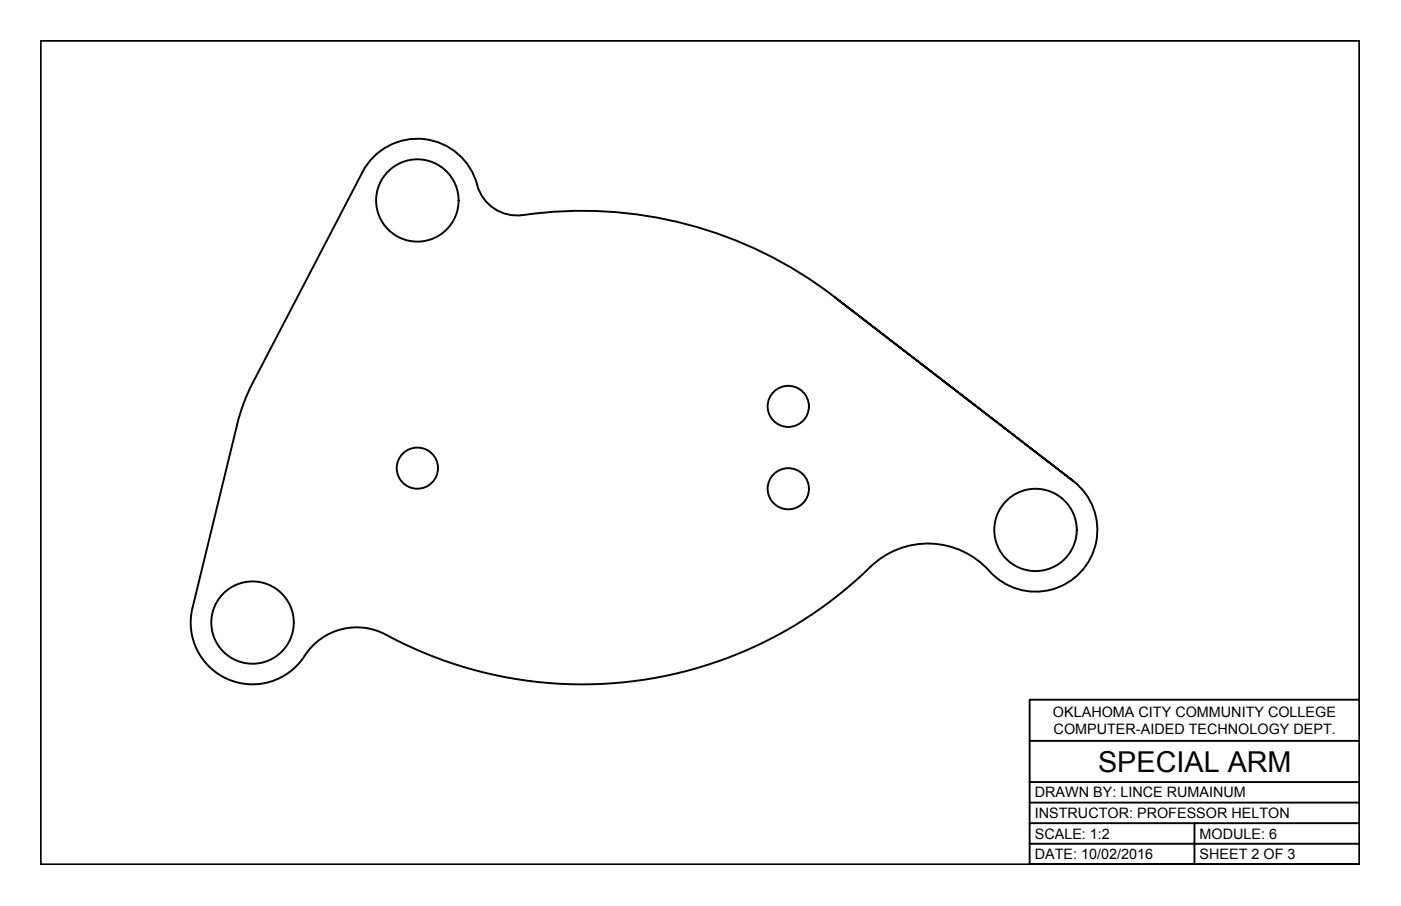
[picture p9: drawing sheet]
<svg xmlns="http://www.w3.org/2000/svg" width="432mm" height="279mm" viewBox="0 0 432 279" stroke-linecap="round" stroke-linejoin="round" font-family="sans-serif">
<!-- layer: Object -->
<g fill="none" stroke="#000" stroke-width=".59">
<path d="M111.7 53a19.1 19.1 0 0 1 19-10.1 19.1 19.1 0 0 1 16.4 14.1M111.7 53.1l-33.8 64.9M147.1 57a12.7 12.7 0 0 0 14.1 9.3 127.1 127.1 0 0 1 95.8 25.1M77.9 118l-2.8 6.3-2 6.6M73.1 130.9l-13.8 56.6a19.1 19.1 0 0 0 11.1 22 19.1 19.1 0 0 0 23.5-7.3M330.8 148.3l-73.8-56.9 73.8 56.9M330.8 148.3a19.1 19.1 0 0 1 1.7 28.7 19.1 19.1 0 0 1-28.6-2 25.4 25.4 0 0 0-35.7-.1 127.2 127.2 0 0 1-150.8 20.1 19.1 19.1 0 0 0-23.5 7.3"/>
<circle cx="128.6" cy="61.8" r="12.7"/>
<circle cx="243" cy="125.3" r="6.4"/>
<circle cx="128.6" cy="144.4" r="6.4"/>
<circle cx="243" cy="150.7" r="6.4"/>
<circle cx="319.2" cy="163.4" r="12.7"/>
<circle cx="77.8" cy="192" r="12.7"/>
</g>
<!-- layer: Title Block -->
<path d="M418.9 215.8v-203.2h-406.4v254h406.4h-101.6v-50.8h101.6v50.8M317.3 228.5h101.6M317.3 241.2h101.6M317.3 247.5h101.6M317.3 253.9h101.6M368.1 253.9v12.7M317.3 260.2h101.6" fill="none" stroke="#000" stroke-width=".59"/>
<text font-size="8.9" x="338.4" y="238">SPECIAL ARM</text>
<g font-size="4.4">
<text x="324.5" y="221">OKLAHOMA CITY COMMUNITY COLLEGE</text>
<text x="324.7" y="226.4">COMPUTER-AIDED TECHNOLOGY DEPT.</text>
<text x="318.9" y="245.9">DRAWN BY: LINCE RUMAINUM</text>
<text x="318.9" y="252.3">INSTRUCTOR: PROFESSOR HELTON</text>
<text x="318.9" y="258.6">SCALE: 1:2</text>
<text x="369.7" y="258.6">MODULE: 6</text>
<text x="318.9" y="265">DATE: 10/02/2016</text>
<text x="369.7" y="265">SHEET 2 OF 3</text>
</g>
</svg>
